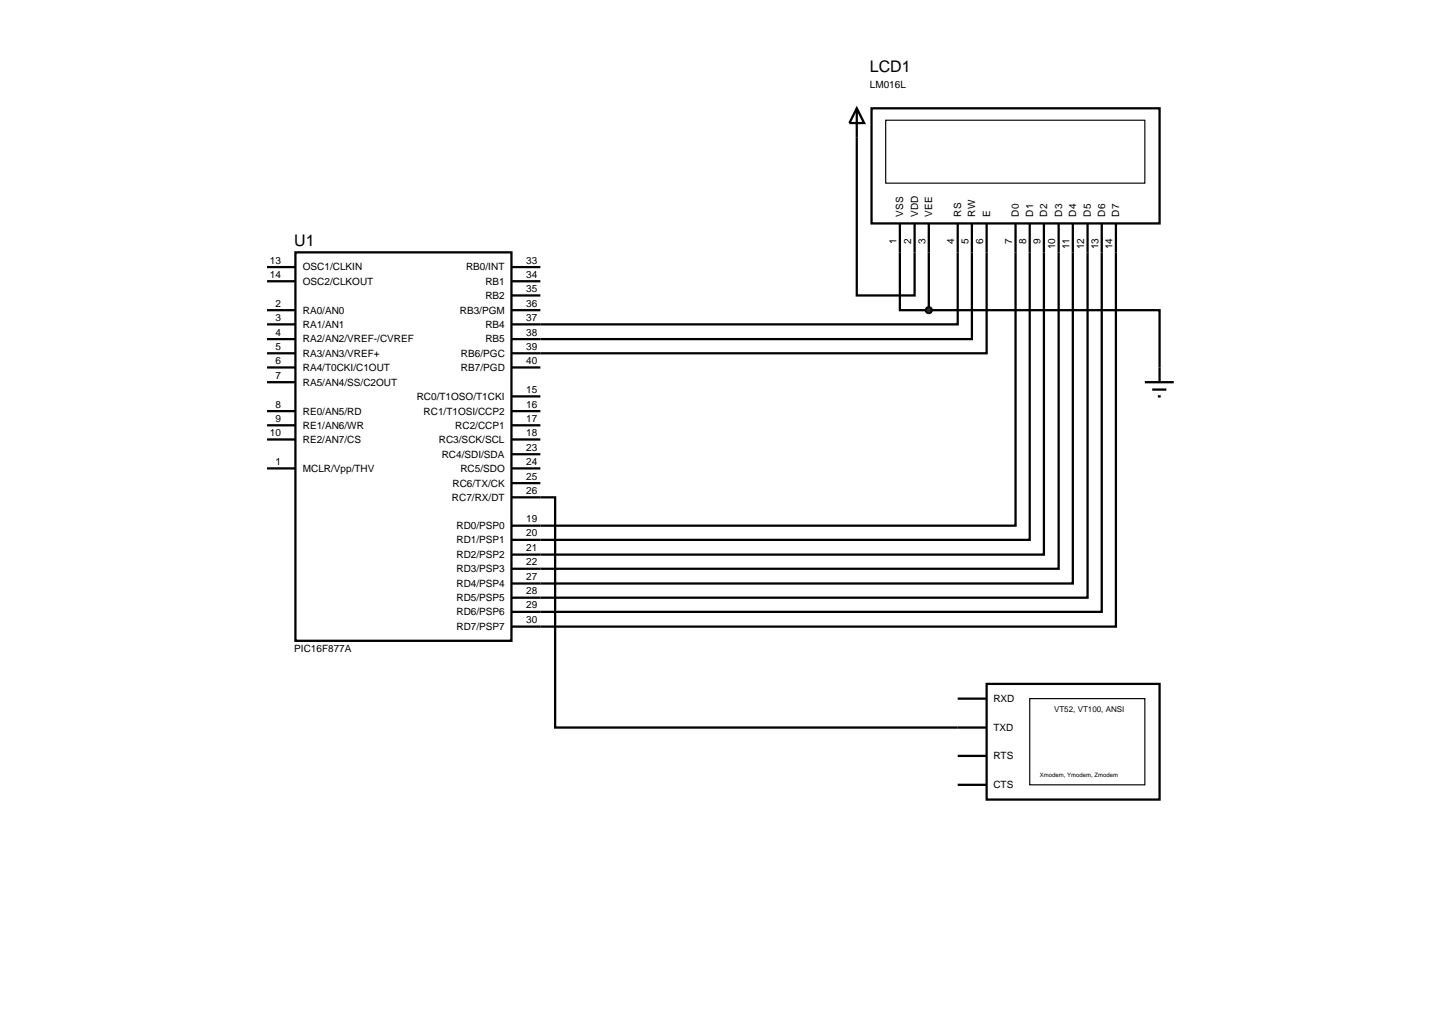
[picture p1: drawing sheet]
<svg xmlns="http://www.w3.org/2000/svg" width="257mm" height="180mm" viewBox="0 0 257 180" stroke-linecap="round" stroke-linejoin="round" font-family="sans-serif">
<g fill="none" stroke="#000" stroke-width=".4">
<path d="M153.7 19.1h50.8v20.3h-50.8zM151.1 24.2v27.9h10.2v-12.7M158.7 39.4v15.3h5.1M163.8 39.4v15.3M168.9 39.4v17.8h-78.7M171.4 39.4v20.4h-81.2M174 39.4v22.9h-83.8M179.1 39.4v53.3h-88.9M181.6 39.4v55.8h-91.4M184.1 39.4v58.4h-93.9M186.7 39.4v60.9h-96.5M189.2 39.4v63.5h-99"/>
<path d="M191.8 39.4v66h-101.6M194.3 39.4v68.5h-104.1M196.8 39.4v71.1h-106.6M47.1 54.7h5M47.1 57.2h5M47.1 59.8h5M47.1 47.1h5M47.1 49.6h5M52.1 44.5h38.1v68.5h-38.1zM90.2 54.7h5.1M90.2 47.1h5.1M90.2 49.6h5.1"/>
<path d="M90.2 52.1h5.1M163.8 54.7h40.7v12.7M47.1 64.8h5M47.1 67.4h5M47.1 72.5h5M47.1 75h5M47.1 77.5h5M47.1 62.3h5M90.2 64.8h5.1M90.2 72.5h5.1M90.2 75h5.1M90.2 77.5h5.1"/>
<path d="M90.2 69.9h5.1M201.9 67.4h5.1M203.2 68.7h2.5M204.2 69.9h.5M47.1 82.6h5M90.2 87.7h7.7v40.6h76.1M90.2 85.2h5.1M90.2 82.6h5.1M90.2 80.1h5.1M168.9 123.2h5.1M168.9 133.3h5.1M168.9 138.4h5.1"/>
<path d="M174 120.6h30.5v20.4h-30.5z"/>
</g>
<path d="M156.2 21.2h45.7v11.1h-45.7zM181.6 123.2h20.3v15.2h-20.3z" fill="none" stroke="#000" stroke-width=".2"/>
<path d="M163.5 54.3l.3-.1-.5 .5zM163.8 54.2l.3 .1 .2 .4zM164.3 54.7l-.2 .4-.3 .1zM163.3 54.7l.5 .5-.4-.2z" fill="#004000" stroke="#000" stroke-width=".4"/>
<path d="M163.3 54.7l.5-.5 .5 .5-.5 .5z" fill="#004000"/>
<path d="M151.1 19.1l1.3 2.6h-2.6zM151.1 19.1v5.1" fill="none" stroke="#000" stroke-width=".4"/>
<g font-size="2.8">
<text x="153.4" y="12.8">LCD1</text>
<text x="51.9" y="43.4">U1</text>
</g>
<g font-size="1.8">
<text x="153.4" y="15.6">LM016L</text>
<text x="159.3" y="38.2" transform="rotate(-90 159.3 38.2)">VSS</text>
<text x="161.9" y="38.2" transform="rotate(-90 161.9 38.2)">VDD</text>
<text x="164.4" y="38.2" transform="rotate(-90 164.4 38.2)">VEE</text>
<text x="169.5" y="38.2" transform="rotate(-90 169.5 38.2)">RS</text>
<text x="172" y="38.2" transform="rotate(-90 172 38.2)">RW</text>
<text x="174.6" y="38.2" transform="rotate(-90 174.6 38.2)">E</text>
<text x="179.7" y="38.2" transform="rotate(-90 179.7 38.2)">D0</text>
<text x="182.2" y="38.2" transform="rotate(-90 182.2 38.2)">D1</text>
<text x="184.7" y="38.2" transform="rotate(-90 184.7 38.2)">D2</text>
<text x="187.3" y="38.2" transform="rotate(-90 187.3 38.2)">D3</text>
<text x="189.8" y="38.2" transform="rotate(-90 189.8 38.2)">D4</text>
<text x="192.4" y="38.2" transform="rotate(-90 192.4 38.2)">D5</text>
<text x="194.9" y="38.2" transform="rotate(-90 194.9 38.2)">D6</text>
<text x="197.4" y="38.2" transform="rotate(-90 197.4 38.2)">D7</text>
<text x="47.6" y="46.5">13</text>
<text x="53.4" y="47.7">OSC1/CLKIN</text>
<text x="82.2" y="47.7">RB0/INT</text>
<text x="92.8" y="46.5">33</text>
<text x="158.1" y="43" transform="rotate(-90 158.1 43)">1</text>
<text x="160.7" y="43" transform="rotate(-90 160.7 43)">2</text>
<text x="163.2" y="43" transform="rotate(-90 163.2 43)">3</text>
<text x="168.3" y="43" transform="rotate(-90 168.3 43)">4</text>
<text x="170.8" y="43" transform="rotate(-90 170.8 43)">5</text>
<text x="173.4" y="43" transform="rotate(-90 173.4 43)">6</text>
<text x="178.5" y="43" transform="rotate(-90 178.5 43)">7</text>
<text x="181" y="43" transform="rotate(-90 181 43)">8</text>
<text x="183.5" y="43" transform="rotate(-90 183.5 43)">9</text>
<text x="186.1" y="44" transform="rotate(-90 186.1 44)">10</text>
<text x="188.6" y="44" transform="rotate(-90 188.6 44)">11</text>
<text x="191.2" y="44" transform="rotate(-90 191.2 44)">12</text>
<text x="193.7" y="44" transform="rotate(-90 193.7 44)">13</text>
<text x="196.2" y="44" transform="rotate(-90 196.2 44)">14</text>
<text x="47.6" y="49">14</text>
<text x="53.4" y="50.2">OSC2/CLKOUT</text>
<text x="85.6" y="52.7">RB2</text>
<text x="85.6" y="50.2">RB1</text>
<text x="92.8" y="51.5">35</text>
<text x="92.8" y="49">34</text>
<text x="48.6" y="54.1">2</text>
<text x="48.6" y="56.6">3</text>
<text x="48.6" y="59.2">4</text>
<text x="53.4" y="55.3">RA0/AN0</text>
<text x="53.4" y="57.8">RA1/AN1</text>
<text x="81.1" y="55.3">RB3/PGM</text>
<text x="85.6" y="57.8">RB4</text>
<text x="92.8" y="59.2">38</text>
<text x="92.8" y="56.6">37</text>
<text x="92.8" y="54.1">36</text>
<text x="48.6" y="64.2">6</text>
<text x="48.6" y="61.7">5</text>
<text x="53.4" y="60.4">RA2/AN2/VREF-/CVREF</text>
<text x="53.4" y="65.4">RA4/T0CKI/C1OUT</text>
<text x="53.4" y="62.9">RA3/AN3/VREF+</text>
<text x="81.3" y="65.4">RB7/PGD</text>
<text x="81.3" y="62.9">RB6/PGC</text>
<text x="85.6" y="60.4">RB5</text>
<text x="92.8" y="64.2">40</text>
<text x="92.8" y="61.7">39</text>
<text x="48.6" y="66.8">7</text>
<text x="48.6" y="71.9">8</text>
<text x="53.4" y="68">RA5/AN4/SS/C2OUT</text>
<text x="73.5" y="70.5">RC0/T1OSO/T1CKI</text>
<text x="92.8" y="71.9">16</text>
<text x="92.8" y="69.3">15</text>
<text x="47.6" y="76.9">10</text>
<text x="48.6" y="74.4">9</text>
<text x="53.4" y="73.1">RE0/AN5/RD</text>
<text x="53.4" y="75.6">RE1/AN6/WR</text>
<text x="74.7" y="73.1">RC1/T1OSI/CCP2</text>
<text x="80.3" y="75.6">RC2/CCP1</text>
<text x="92.8" y="74.4">17</text>
<text x="92.8" y="76.9">18</text>
<text x="48.6" y="82">1</text>
<text x="53.4" y="78.1">RE2/AN7/CS</text>
<text x="53.4" y="83.2">MCLR/Vpp/THV</text>
<text x="77.4" y="78.1">RC3/SCK/SCL</text>
<text x="77.9" y="80.7">RC4/SDI/SDA</text>
<text x="81.2" y="83.2">RC5/SDO</text>
<text x="92.8" y="82">24</text>
<text x="92.8" y="79.5">23</text>
<text x="79.7" y="88.3">RC7/RX/DT</text>
<text x="79.8" y="85.8">RC6/TX/CK</text>
<text x="92.8" y="87.1">26</text>
<text x="92.8" y="84.6">25</text>
<text x="80.5" y="93.3">RD0/PSP0</text>
<text x="80.5" y="95.8">RD1/PSP1</text>
<text x="92.8" y="92.1">19</text>
<text x="92.8" y="94.6">20</text>
<text x="80.5" y="100.9">RD3/PSP3</text>
<text x="80.5" y="98.4">RD2/PSP2</text>
<text x="92.8" y="99.7">22</text>
<text x="92.8" y="97.2">21</text>
<text x="80.5" y="106">RD5/PSP5</text>
<text x="80.5" y="103.5">RD4/PSP4</text>
<text x="92.8" y="107.3">29</text>
<text x="92.8" y="104.8">28</text>
<text x="92.8" y="102.3">27</text>
<text x="80.5" y="111.1">RD7/PSP7</text>
<text x="80.5" y="108.5">RD6/PSP6</text>
<text x="92.8" y="109.9">30</text>
<text x="51.9" y="115">PIC16F877A</text>
<text x="175.2" y="123.8">RXD</text>
<text x="175.2" y="128.9">TXD</text>
<text x="175.2" y="133.9">RTS</text>
<text x="175.2" y="139">CTS</text>
</g>
<text font-size="1.4" x="185.9" y="125.6">VT52, VT100, ANSI</text>
<text font-size="1.1" x="183.4" y="137.1">Xmodem, Ymodem, Zmodem</text>
</svg>
